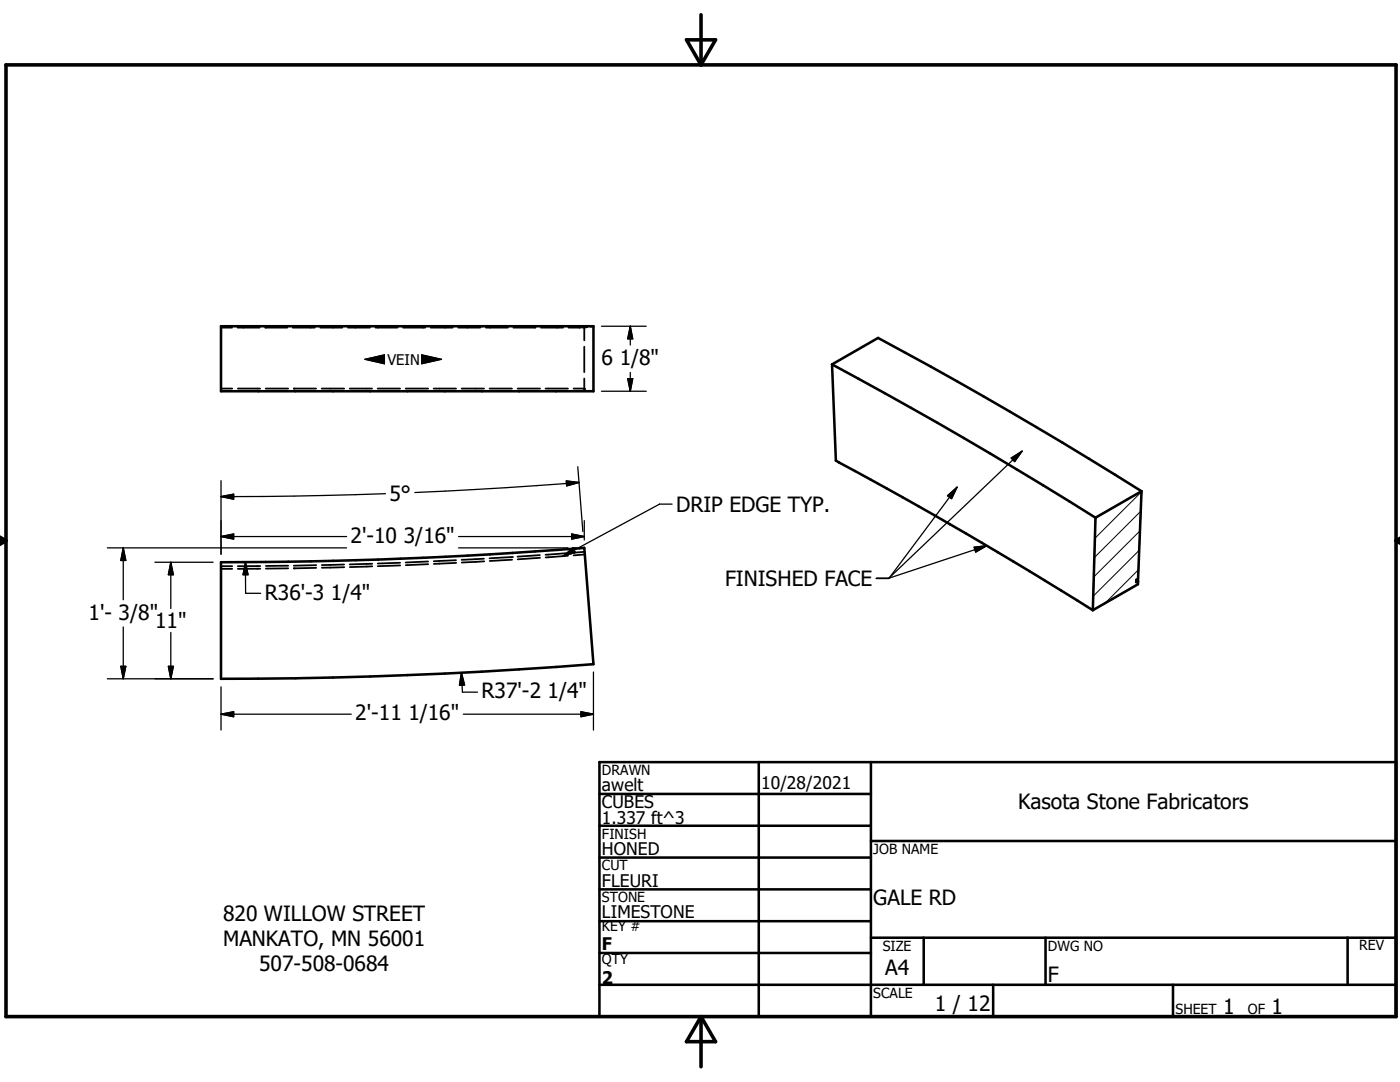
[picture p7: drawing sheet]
<svg xmlns="http://www.w3.org/2000/svg" width="279mm" height="216mm" viewBox="0 0 279 216" stroke-linecap="round" stroke-linejoin="round" font-family="sans-serif">
<g fill="none" stroke="#000" stroke-width=".36">
<path d="M44.1 77.5h2.2M44.1 65.4h2.2M47.4 65.4h4.4M47.5 77.5h4.4M52.9 65.4h4.4M53 77.5h4.5M58.4 65.4h4.4M58.6 77.5h4.5M63.9 65.4h4.4M64.2 77.5h4.5M69.4 65.4h4.4M69.8 77.5h4.5"/>
<path d="M74.9 65.4h4.4M75.4 77.5h4.4M80.4 65.4h4.5M81 77.5h4.4M86 65.4h4.4M86.5 77.5h4.5M91.4 65.4h4.4M92.1 77.5h4.5M97 65.4h4.4M97.7 77.5h4.5M102.5 65.4h4.4M103.3 77.5h4.5"/>
<path d="M108 65.4h4.4M108.9 77.5h4.4M113.5 65.4h2.5M114.5 77.5h2.2v.2M116.3 65.4h.3M116.6 65.4v2.5M116.6 69.2v5.1M116.6 75.5v2.6M116.7 77.5v.2M116.7 77.9v.2M117.2 65.3l-.6 .1M118.4 65.1l-.6 .1"/>
<path d="M44.1 113.5h2.2M44.1 113h2.2M51.9 113.5h-4.4M51.9 113h-4.4M57.5 113.4l-4.4 .1M57.5 112.9h-4.4M63.1 113.3l-4.5 .1M63.1 112.8l-4.5 .1M68.7 112.6l-4.5 .1M68.7 113.2l-4.5 .1M74.3 112.5l-4.5 .1M74.3 113l-4.5 .2"/>
<path d="M79.8 112.3l-4.4 .1M79.9 112.8l-4.5 .2M85.4 112l-4.4 .2M85.5 112.6l-4.5 .2M91 111.8l-4.4 .2M91 112.3l-4.4 .2M96.6 111.5l-4.5 .2M96.6 112l-4.4 .2M102.2 111.1l-4.5 .3M102.2 111.7l-4.5 .2M107.8 110.8l-4.5 .3M107.8 111.3l-4.5 .3"/>
<path d="M113.3 110.4l-4.4 .3M113.3 110.9l-4.4 .3M116.7 110.1l-2.3 .2M116.7 110.6l-2.2 .2"/>
</g>
<g fill="#000">
<circle cx="58.6" cy="77.5" r=".18"/>
<circle cx="58.6" cy="113.4" r=".18"/>
<circle cx="102.2" cy="111.1" r=".18"/>
</g>
<g fill="none" stroke="#000" stroke-width=".51">
<path d="M44.1 65.1h74.3v13h-74.3zM166.1 72.7l.7 19.2 .7 .4a858.7 858.7 0 0 1 50.6 29.5M166.1 72.7a883.7 883.7 0 0 1 52.5 30.6M166.1 72.7l9.1-5.3a887.6 887.6 0 0 1 52.6 30.6M227.8 98l-.7 17.5-.3 .2M227.8 98l-9.2 5.3M44.1 112.2a921 921 0 0 0 72.5-2.9l1.8 23.2a955.6 955.6 0 0 1-74.3 2.9zM218.6 103.3l-.5 18.5M226.8 115.7l-.1 .5 .4-.3M226.8 115.7l.3 .2M227.1 115.9v.7l-9 5.2M119.6 158.4h54.2"/>
<path d="M119.6 152.1h159v50.8h-159zM151.4 152.1v50.8M173.8 152.1v50.8M119.6 164.8h54.2M119.6 171.1h54.2M119.6 177.5h54.2M173.8 167.8h104.8M119.6 183.8h54.2M119.6 190.2h54.2M119.6 196.5h159M173.8 187.1h104.8M184.3 187.1v9.4"/>
<path d="M198.2 196.5v6.4M208.7 187.1v9.4M234.1 196.5v6.4M268.9 187.1v9.4"/>
</g>
<path d="M72.8 71.7l3.9-.9v1.8zM84.2 70.8l3.9 .9-3.9 .9z" fill="#000" stroke="#000" stroke-width=".2"/>
<path d="M227.8 98.1l-9.3 9.3M219.2 103l-.6 .6M227.2 113.7l-6.7 6.7M227.4 109.8l-9.2 9.2M227.5 105.9l-9.2 9.2M227.7 102l-9.3 9.3" fill="none" stroke="#000" stroke-width=".2"/>
<path d="M1.2 12.9h277.4v190h-277.4zM137 7.9h5.8l-2.9 5zM139.9 2.9v10M-.1 107.9h1.3M-.1 107.2l1.3 .7M1.2 107.9l-1.2 .7M278.6 107.9h.8M278.6 107.9l.8 .5M279.4 107.4l-.8 .5M139.9 202.9v10M139.9 202.9l2.9 5h-5.8z" fill="none" stroke="#000" stroke-width=".71"/>
<g fill="none" stroke="#000" stroke-width=".25">
<path d="M72.8 71.7l3.9-.9v1.8zM84.2 70.8l3.9 .9-3.9 .9zM120 78.1h9M120 65.1h9M125.3 75.6h1l-.5 2.5zM125.8 65.1v3.8M125.8 74.3v3.8M125.8 65.1l.5 2.5h-1zM44.1 99.1l2.5-.5v1zM44.1 95.9v14.7M76.9 98.5l-18.2 .5-14.6 .1M113 96l2.6 .3-2.5 .7z"/>
<path d="M115.3 93.1l1 13M115.6 96.3l-14.6 1-18.2 1M189.1 98.9l1.9-1.7-1.1 2.3zM191 97.2l-13.6 18.2h-2.5M201.8 91.4l2.2-1.4-1.5 2.1zM204 90l-26.7 25.4h-2.5M21.4 109.3h47.8M24.6 109.3v10.4M24.6 109.3l.5 2.5h-1zM30.9 112.2h11.6M34.1 112.2v9.2M34.1 112.2l.5 2.5h-1z"/>
<path d="M44.1 107.1h25.1M44.1 107.1l2.5-.5v1zM49 112.2l.5 2.5h-1zM49 112.2v6.2h3M91.5 109.3h21.8M91.5 107.1h25.1M112.4 111l1.9-1.7 .5 .9zM114.1 106.6l2.5 .5-2.5 .5zM114.2 109.3h.8M116.6 103.9v3.8M134.1 100.6h-2.5l-19.2 10.4M194.4 109.2l2.5-.3-2.2 1.3z"/>
<path d="M196.9 108.9l-19.5 6.5M218.6 103.3l9.2-5.3-.7 18.6-9 5.2zM21.4 135.4h21.1M24.1 133h1l-.5 2.4zM24.6 125.1v10.3M33.6 133h1l-.5 2.4zM34.1 126.2v9.2M44.1 137v8.7M92.1 134.2l.2 3.9h3M92.1 134.2l.6 2.5h-1zM118.4 134.1v11.6M44.1 142.5l2.5-.5v1z"/>
<path d="M44.1 142.5h26M92.5 142.5h25.9M115.9 142l2.5 .5-2.5 .5z"/>
</g>
<g fill="#000" stroke="#000" stroke-width=".25">
<path d="M125.3 75.6h1l-.5 2.5zM125.8 65.1l.5 2.5h-1zM44.1 99.1l2.5-.5v1zM113 96l2.6 .3-2.5 .7zM189.1 98.9l1.9-1.7-1.1 2.3zM201.8 91.4l2.2-1.4-1.5 2.1zM24.6 109.3l.5 2.5h-1zM34.1 112.2l.5 2.5h-1zM44.1 107.1l2.5-.5v1zM49 112.2l.5 2.5h-1zM114.1 106.6l2.5 .5-2.5 .5zM112.4 111l1.9-1.7 .5 .9z"/>
<path d="M194.4 109.2l2.5-.3-2.2 1.3zM24.1 133h1l-.5 2.4zM33.6 133h1l-.5 2.4zM92.1 134.2l.6 2.5h-1zM44.1 142.5l2.5-.5v1zM115.9 142l2.5 .5-2.5 .5z"/>
</g>
<g font-size="4.2">
<text x="120.1" y="72.9">6 1/8&quot;</text>
<text x="77.7" y="99.9">5°</text>
<text x="135" y="102.1">DRIP EDGE TYP.</text>
<text x="70" y="108.3">2'-10 3/16&quot;</text>
<text x="52.8" y="119.6">R36'-3 1/4&quot;</text>
<text x="144.7" y="116.9">FINISHED FACE</text>
<text x="17.7" y="123.7">1'- 3/8&quot;</text>
<text x="31" y="125.4">11&quot;</text>
<text x="70.9" y="143.8">2'-11 1/16&quot;</text>
<text x="96.1" y="139.4">R37'-2 1/4&quot;</text>
<text x="203.2" y="161.5">Kasota Stone Fabricators</text>
<text x="44.5" y="183.7">820 WILLOW STREET</text>
<text x="174.3" y="180.5">GALE RD</text>
<text x="44.5" y="188.8">MANKATO, MN 56001</text>
<text x="51.7" y="193.8">507-508-0684</text>
<text x="176.7" y="194.6">A4</text>
<text x="209.1" y="196">F</text>
<text x="186.6" y="201.7">1 / 12</text>
<text x="244.1" y="202.3">1</text>
<text x="253.8" y="202.3">1</text>
</g>
<g font-size="3.5">
<text x="120.1" y="157.9">awelt</text>
<text x="120.1" y="161.2">CUBES</text>
<text x="151.9" y="157.4">10/28/2021</text>
<text x="120.1" y="164.5">1.337 ft^3</text>
<text x="120.1" y="170.6">HONED</text>
<text x="120.1" y="176.9">FLEURI</text>
<text x="120.1" y="183.3">LIMESTONE</text>
<text x="120.1" y="189.7">F</text>
<text x="120.1" y="196.4">2</text>
</g>
<text font-size="2.9" x="77.3" y="72.8">VEIN</text>
<g font-size="2.8">
<text x="120.1" y="154.6">DRAWN</text>
<text x="120.1" y="167.3">FINISH</text>
<text x="120.1" y="173.7">CUT</text>
<text x="174.3" y="170.4">JOB NAME</text>
<text x="120.1" y="180">STONE</text>
<text x="120.1" y="185.8">KEY #</text>
<text x="176.2" y="189.7">SIZE</text>
<text x="209.1" y="189.7">DWG NO</text>
<text x="271.3" y="189.7">REV</text>
<text x="120.1" y="192.4">QTY</text>
<text x="174.3" y="199.1">SCALE</text>
<text x="234.6" y="202.3">SHEET</text>
<text x="249" y="202.3">OF</text>
</g>
</svg>
